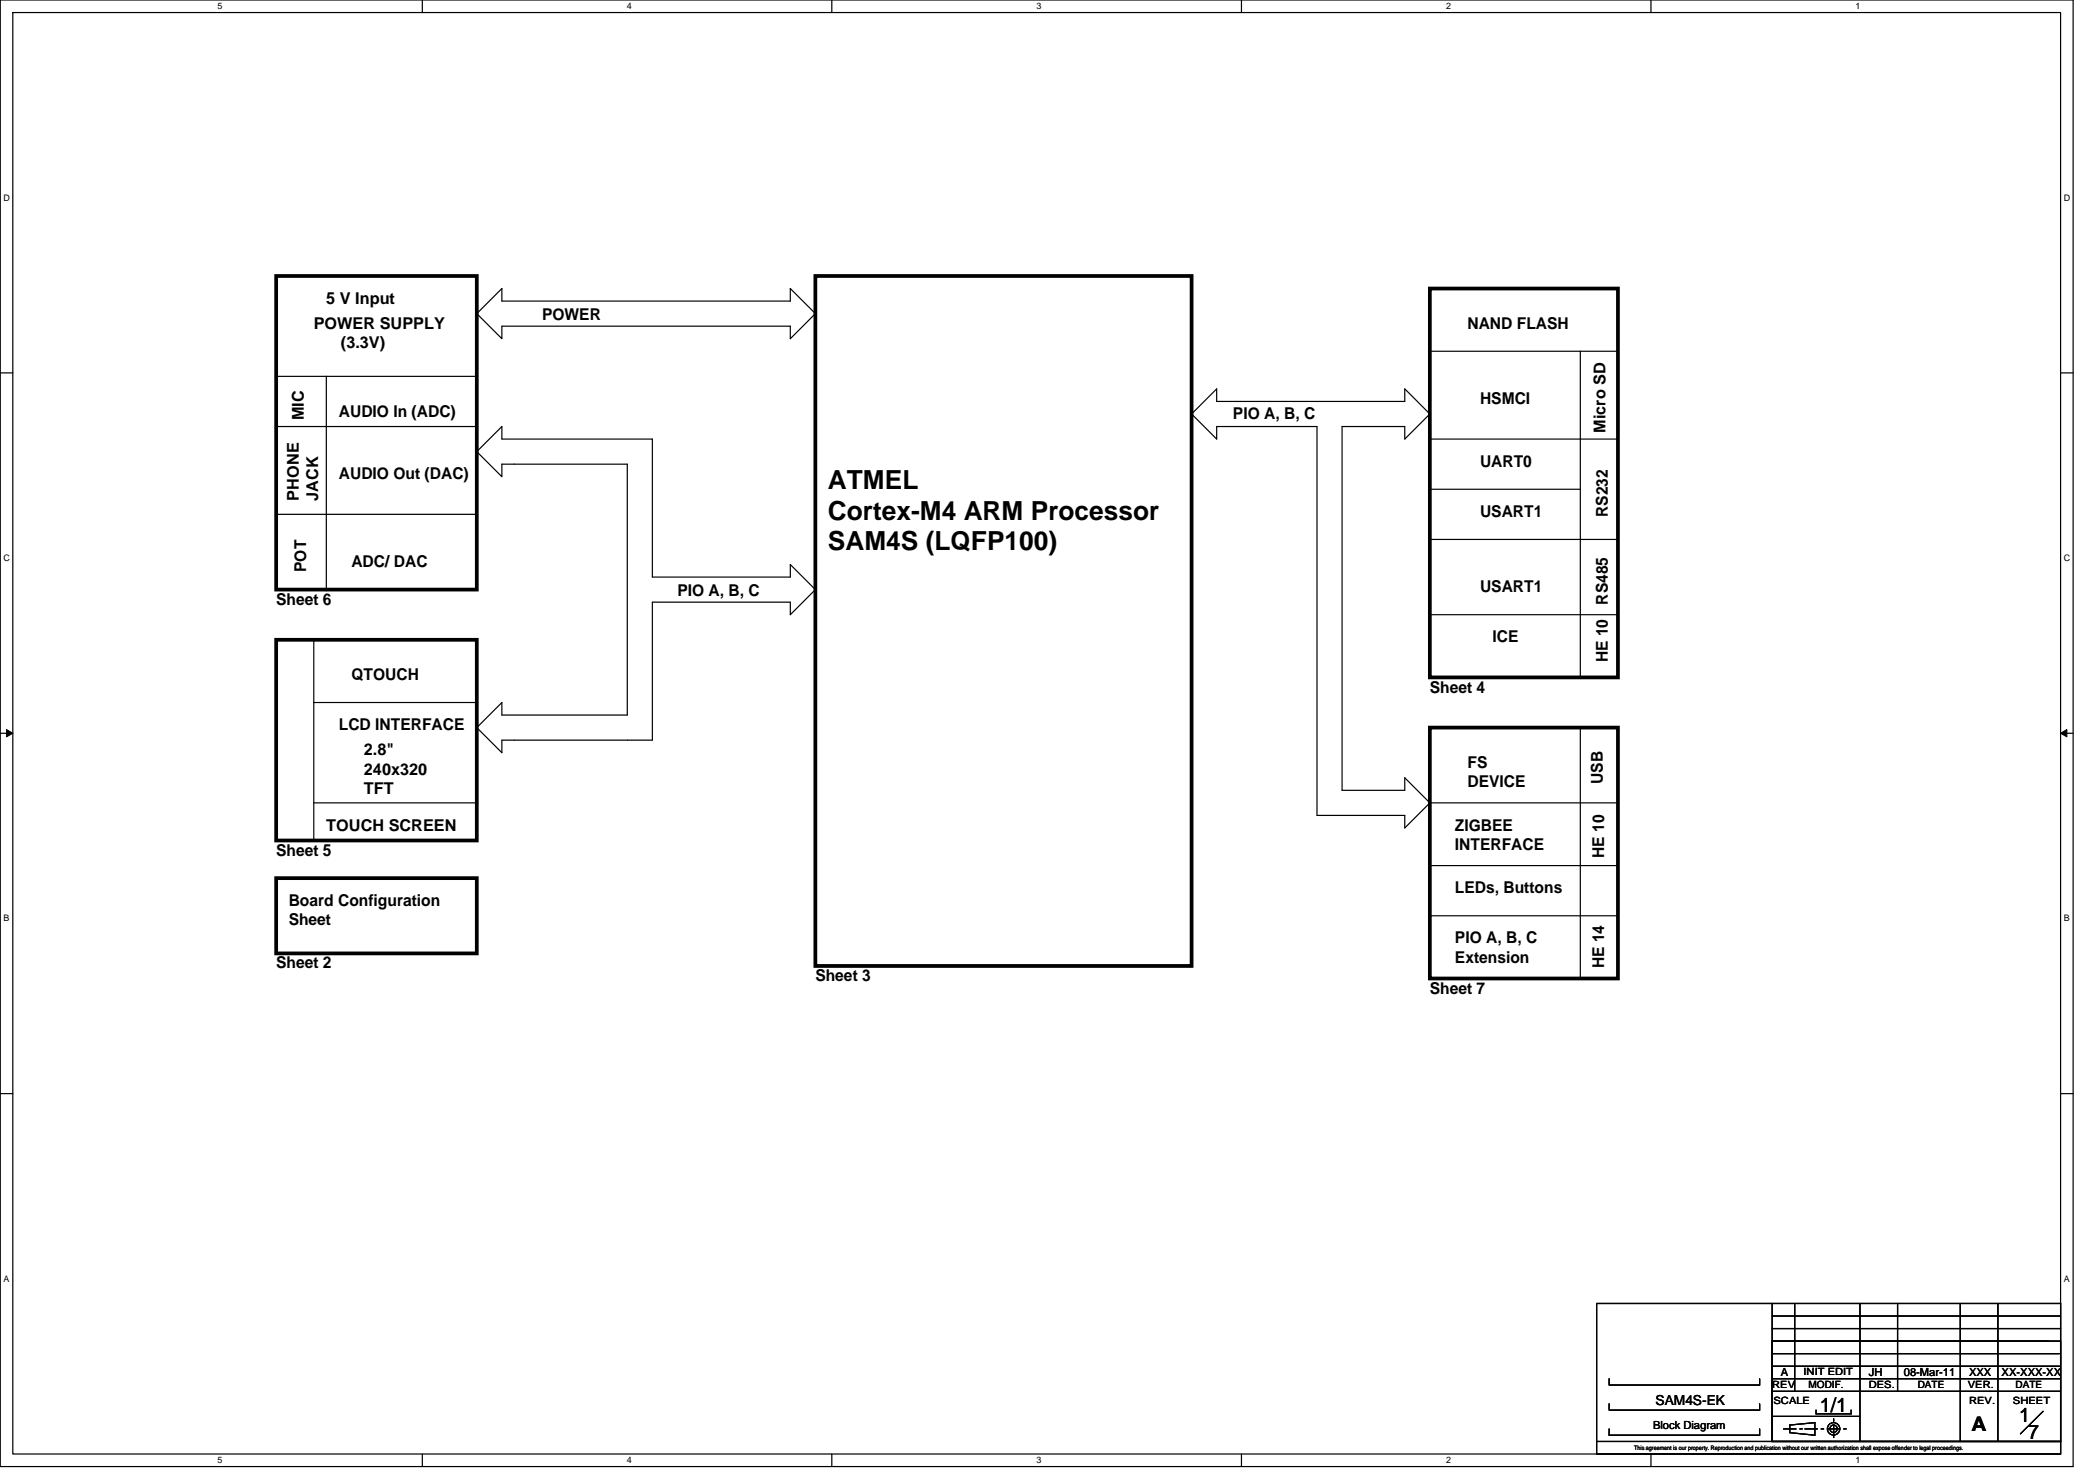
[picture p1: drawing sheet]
<svg xmlns="http://www.w3.org/2000/svg" width="297mm" height="210mm" viewBox="0 0 297 210" stroke-linecap="round" stroke-linejoin="round" font-family="sans-serif">
<path d="M0 0h293.9v207.9h-293.9zM1.8 1.8h290.4v204.3h-290.4z" fill="none" stroke="#000" stroke-width=".17"/>
<g fill="#fff">
<path d="M30.8 .2h.7v1.4h-.7z"/>
<path d="M30.8 206.3h.7v1.4h-.7z"/>
</g>
<path d="M59.9 0v1.8M59.9 206.1v1.8" fill="none" stroke="#000" stroke-width=".17"/>
<g fill="#fff">
<path d="M88.9 .2h.7v1.4h-.7z"/>
<path d="M88.9 206.3h.7v1.4h-.7z"/>
</g>
<path d="M117.9 0v1.8M117.9 206.1v1.8" fill="none" stroke="#000" stroke-width=".17"/>
<g fill="#fff">
<path d="M147 .2h.7v1.4h-.7z"/>
<path d="M147 206.3h.7v1.4h-.7z"/>
</g>
<path d="M176 0v1.8M176 206.1v1.8" fill="none" stroke="#000" stroke-width=".17"/>
<g fill="#fff">
<path d="M205 .2h.7v1.4h-.7z"/>
<path d="M205 206.3h.7v1.4h-.7z"/>
</g>
<path d="M234.1 0v1.8M234.1 206.1v1.8" fill="none" stroke="#000" stroke-width=".17"/>
<g fill="#fff">
<path d="M263.1 .2h.7v1.4h-.7z"/>
<path d="M263.1 206.3h.7v1.4h-.7z"/>
<path d="M.5 27.3h.9v1.4h-.9z"/>
<path d="M292.6 27.3h.9v1.4h-.9z"/>
<path d="M.5 78.4h.9v1.4h-.9z"/>
<path d="M292.6 78.4h.9v1.4h-.9z"/>
</g>
<path d="M0 52.9h1.8M292.2 52.9h1.7" fill="none" stroke="#000" stroke-width=".17"/>
<g fill="#fff">
<path d="M.5 129.5h.8v1.4h-.8z"/>
<path d="M292.6 129.5h.9v1.4h-.9z"/>
</g>
<path d="M0 103.9h1.8M292.2 103.9h1.7" fill="none" stroke="#000" stroke-width=".17"/>
<path d="M.9 103.4l.9 .5-.9 .5zM292.2 103.9l.8-.5v1z" fill="#000" stroke="#000" stroke-width=".14"/>
<g fill="#fff">
<path d="M.5 180.5h.8v1.4h-.8z"/>
<path d="M292.6 180.5h.9v1.4h-.9z"/>
</g>
<g fill="none" stroke="#000" stroke-width=".17">
<path d="M39.2 53.3h28.4M46.3 53.3v30.4M67.6 44.5l3.6-3.6v1.8h40.9v-1.8l3.5 3.6-3.5 3.5v-1.8h-40.9v1.8zM168.9 58.7l3.6-3.6v1.8h21.3h5.4v-1.8l3.5 3.6-3.5 3.5v-1.7h-8.9v51.5h8.9v-1.8l3.5 3.6-3.5 3.5v-1.7h-12.5v-55.1h-14.2v1.7zM202.7 49.8h26.7M224.1 49.8v46.4M39.2 72.9h28.4M39.2 60.5h28.4M71.2 60.5v1.7h21.3v19.6h19.6v-1.8l3.5 3.6-3.5 3.5v-1.8h-19.6v19.6h-21.3v1.8l-3.6-3.6 3.6-3.5v1.7h17.7v-35.5h-17.7v1.8l-3.6-3.6zM202.7 76.5h26.7M202.7 62.2h26.7M202.7 69.3h21.4"/>
<path d="M44.5 90.7v28.4M44.5 99.6h23.1M202.7 87.1h26.7M44.5 113.8h23.1M202.7 113.8h26.7M224.1 103.1v35.6M202.7 122.7h26.7M202.7 129.8h26.7M0 155h1.8M292.2 155h1.7M228.2 199v.9h21.3v-.9M228.2 195.4v.9h21.3v-.9"/>
<path d="M251.3 186.5h40.9M251.3 193.6h40.7M251.3 191.9h40.7M251.3 190.1h39.1M251.3 188.3h40.9M251.3 197.2h40.9M251.3 184.7h-24.9v19.6M251.3 195.4h40.9M251.3 184.7h40.9v19.6h-40.9zM251.3 190.1h40.9v14.2h-40.9zM254.5 184.7v12.5M257.5 199.9v.5h5v-.5"/>
<path d="M263.7 184.7v19.6M269 184.7v12.5M277.9 184.7v19.6M283.3 184.7v19.6M226.4 204.3h65.8v1.8h-65.8zM228.2 202.5v.9h21.3v-.9M251.3 200.7h12.4M252.9 202.5h1.8M253.8 202l3.5-.4v1.8l-3.5-.3zM255.2 202.5h.3M255.9 202.5h1.8M258.2 202.5h.4"/>
<path d="M259.1 202.5h1.8M260 201.1v.3M260 202v1.8M261.4 202.5h.4M289.7 200l-3.2 3.2"/>
<circle cx="260" cy="202.5" r=".53"/>
<circle cx="260" cy="202.5" r=".88"/>
</g>
<path d="M39.2 39.1h28.4v44.5h-28.4zM115.6 39.1h53.3v97.8h-53.3zM202.7 40.9h26.7v55.1h-26.7zM39.2 90.7h28.4v28.4h-28.4zM202.7 103.1h26.7v35.6h-26.7zM39.2 124.5h28.4v10.6h-28.4z" fill="none" stroke="#000" stroke-width=".53"/>
<g font-size="3.7">
<text x="117.4" y="69.3">ATMEL</text>
<text x="117.4" y="73.6">Cortex-M4 ARM Processor</text>
<text x="117.4" y="78">SAM4S (LQFP100)</text>
</g>
<g font-size="2.8">
<text x="258" y="200.1">1/1</text>
<text x="279.5" y="202.8">A</text>
<text x="286.3" y="201.5">1</text>
<text x="287.5" y="204">7</text>
</g>
<g font-size="2.3">
<text x="44.5" y="46.6">POWER SUPPLY</text>
<text x="46.3" y="43">5 V Input</text>
<text x="76.9" y="45.3">POWER</text>
<text x="208.1" y="46.6">NAND FLASH</text>
<text x="48.3" y="49.3">(3.3V)</text>
<text x="43.1" y="59.6" transform="rotate(-90 43.1 59.6)">MIC</text>
<text x="48" y="59">AUDIO In (ADC)</text>
<text x="174.8" y="59.4">PIO A, B, C</text>
<text x="209.8" y="57.3">HSMCI</text>
<text x="227.6" y="61.3" transform="rotate(-90 227.6 61.3)">Micro SD</text>
<text x="42.4" y="71" transform="rotate(-90 42.4 71)">PHONE</text>
<text x="45.1" y="71" transform="rotate(-90 45.1 71)">JACK</text>
<text x="48" y="67.9">AUDIO Out (DAC)</text>
<text x="209.8" y="66.1">UART0</text>
<text x="209.8" y="73.3">USART1</text>
<text x="228" y="73.3" transform="rotate(-90 228 73.3)">RS232</text>
<text x="43.4" y="81.1" transform="rotate(-90 43.4 81.1)">POT</text>
<text x="49.8" y="80.4">ADC/ DAC</text>
<text x="209.8" y="83.9">USART1</text>
<text x="39.2" y="85.7">Sheet 6</text>
<text x="96.1" y="84.5">PIO A, B, C</text>
<text x="228" y="85.7" transform="rotate(-90 228 85.7)">RS485</text>
<text x="211.6" y="91">ICE</text>
<text x="228" y="93.9" transform="rotate(-90 228 93.9)">HE 10</text>
<text x="49.8" y="96.4">QTOUCH</text>
<text x="202.7" y="98.1">Sheet 4</text>
<text x="48" y="103.5">LCD INTERFACE</text>
<text x="51.6" y="107">2.8&quot;</text>
<text x="51.6" y="109.8">240x320</text>
<text x="51.6" y="112.5">TFT</text>
<text x="208.1" y="108.8">FS</text>
<text x="208.1" y="111.5">DEVICE</text>
<text x="227.3" y="111.1" transform="rotate(-90 227.3 111.1)">USB</text>
<text x="46.3" y="117.7">TOUCH SCREEN</text>
<text x="206.3" y="117.7">ZIGBEE</text>
<text x="39.2" y="121.3">Sheet 5</text>
<text x="206.3" y="120.4">INTERFACE</text>
<text x="227.5" y="121.6" transform="rotate(-90 227.5 121.6)">HE 10</text>
<text x="40.9" y="128.4">Board Configuration</text>
<text x="40.9" y="131.1">Sheet</text>
<text x="206.3" y="126.6">LEDs, Buttons</text>
<text x="39.2" y="137.3">Sheet 2</text>
<text x="206.3" y="133.7">PIO A, B, C</text>
<text x="206.3" y="136.4">Extension</text>
<text x="227.5" y="137.3" transform="rotate(-90 227.5 137.3)">HE 14</text>
<text x="115.6" y="139">Sheet 3</text>
<text x="202.7" y="140.8">Sheet 7</text>
</g>
<text font-size="1.9" x="234.7" y="199.1">SAM4S-EK</text>
<g font-size="1.6">
<text x="252.5" y="195.1">A</text>
<text x="265" y="195.1">JH</text>
<text x="269.9" y="195.1">08-Mar-11</text>
<text x="279.2" y="195.1">XXX</text>
<text x="283.8" y="195.1">XX-XXX-XX</text>
<text x="234.4" y="202.5">Block Diagram</text>
</g>
<g font-size="1.4">
<text x="251.3" y="196.7">REV</text>
<text x="255.7" y="194.9">INIT EDIT</text>
<text x="256.4" y="196.7">MODIF.</text>
<text x="265" y="196.7">DES.</text>
<text x="271.9" y="196.7">DATE</text>
<text x="279" y="196.7">VER.</text>
<text x="285.8" y="196.7">DATE</text>
<text x="251.5" y="199">SCALE</text>
<text x="279.2" y="199">REV.</text>
<text x="285.4" y="199">SHEET</text>
</g>
<g font-size="1.3">
<text x="30.8" y="1.3">5</text>
<text x="88.9" y="1.3">4</text>
<text x="147" y="1.3">3</text>
<text x="205" y="1.3">2</text>
<text x="263.1" y="1.3">1</text>
<text x=".5" y="28.4">D</text>
<text x="292.6" y="28.4">D</text>
<text x=".5" y="79.5">C</text>
<text x="292.6" y="79.5">C</text>
<text x=".5" y="130.6">B</text>
<text x="292.6" y="130.6">B</text>
<text x=".5" y="181.7">A</text>
<text x="292.6" y="181.7">A</text>
<text x="30.8" y="207.4">5</text>
<text x="88.9" y="207.4">4</text>
<text x="147" y="207.4">3</text>
<text x="205" y="207.4">2</text>
<text x="263.1" y="207.4">1</text>
</g>
<text font-size=".9" x="231.7" y="205.4">This agreement is our property. Reproduction and publication without our written authorization shall expose offender to legal proceedings.</text>
</svg>
